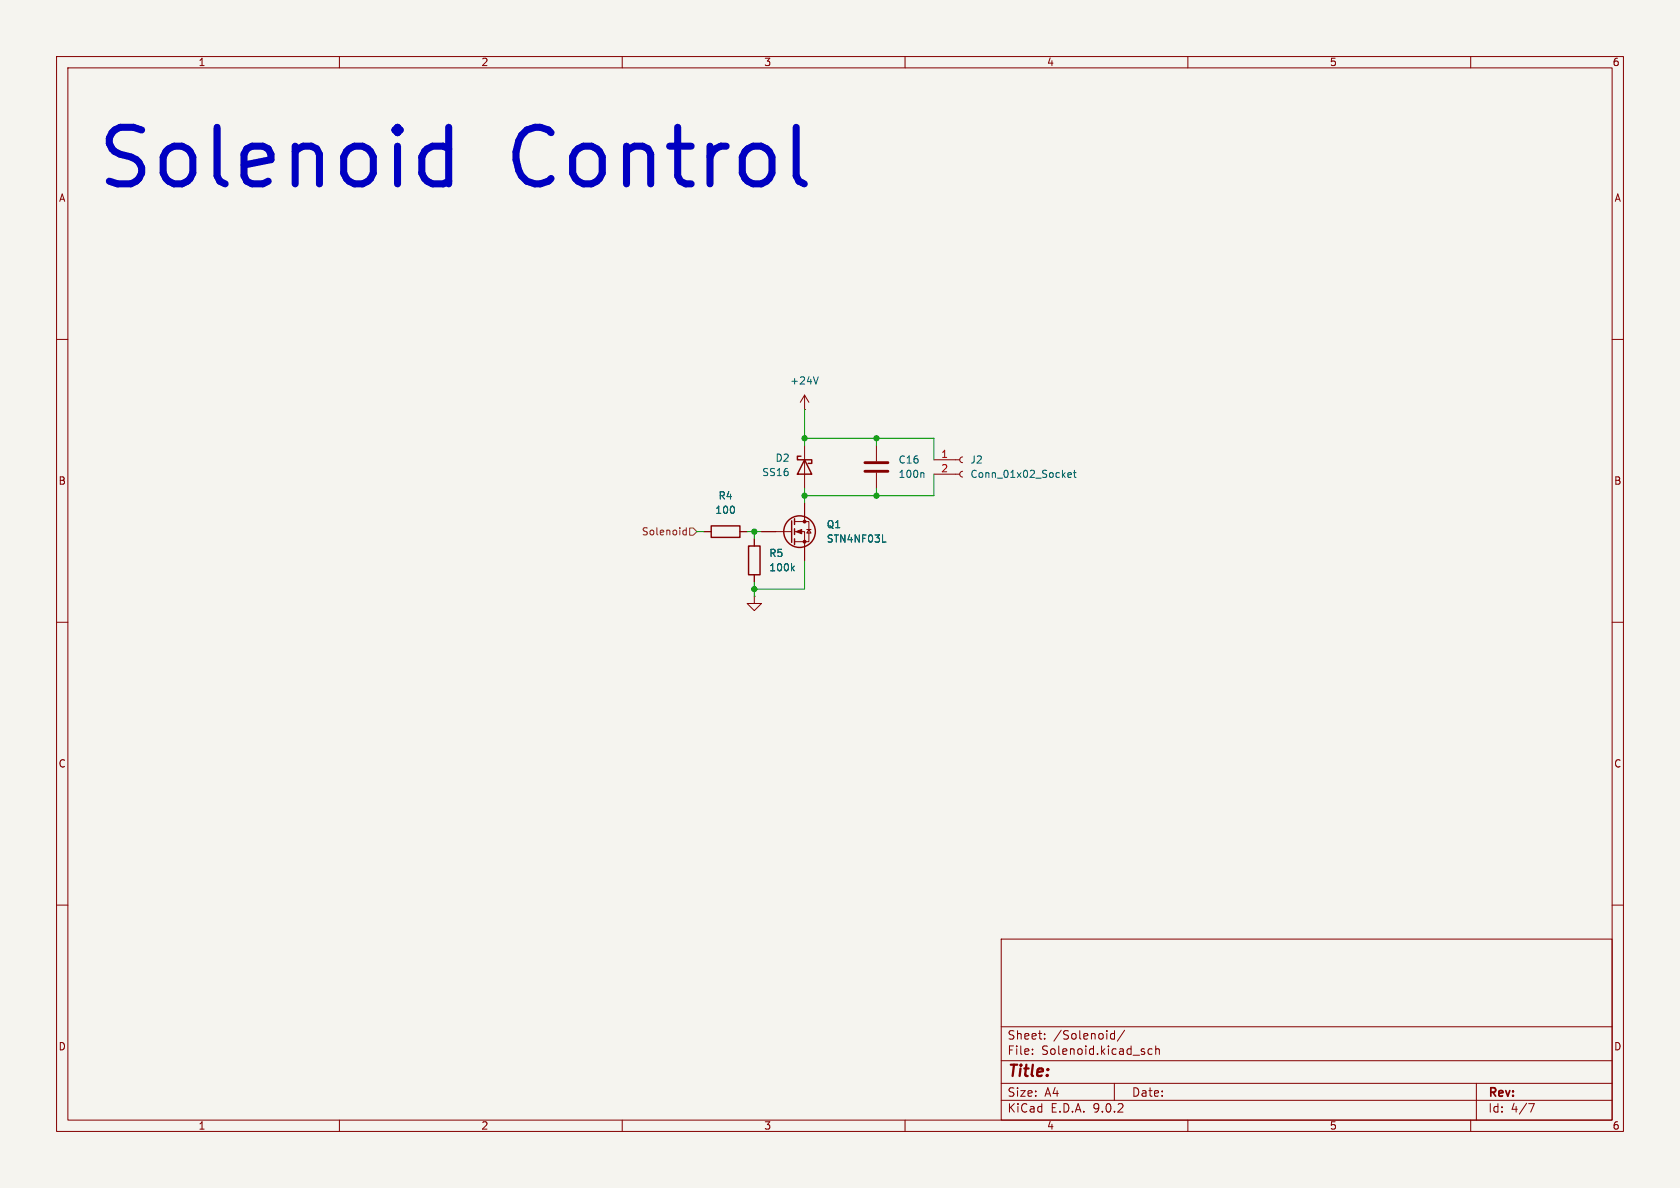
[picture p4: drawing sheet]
<svg xmlns="http://www.w3.org/2000/svg" width="297mm" height="210mm" viewBox="0 0 297 210" stroke-linecap="round" stroke-linejoin="round" font-family="sans-serif">
<path d="M0 0h297v210h-297z" fill="#f5f4ef" stroke="#f5f4ef" stroke-width=".18"/>
<g fill="none" stroke="#840000" stroke-width=".18">
<path d="M10 10h277v190h-277zM12 12h273v186h-273zM60 10v2M110 10v2M160 10v2M210 10v2M260 10v2M10 60h2M142.2 72.4h.1M142.2 69.9l-.7 1.2M142.2 69.9l.8 1.2M142.2 69.9v2.5"/>
<path d="M142.2 78.7v7.7M154.9 78.7v2.8M285 60h2M124.5 94h1.2M130.8 94h1.3M133.3 95.3v1.2M134.6 94h5.4M140.5 92.2h2.5v3.6h-2.5M140.5 94h1.7v5.1M142.2 88.9v3.3M142.6 93.6h.8M143 93.6l.4 .6h-.8z"/>
<path d="M154.9 83.6v2.8M165.1 81.3h4.6M165.1 83.8h4.6M170.2 80.8l-.4 .1-.1 .4 .1 .3 .4 .2M170.2 83.3l-.4 .2-.1 .3 .1 .4 .4 .1M10 110h2M133.3 105.4v1.3h1.3l-1.3 1.3-1.2-1.3h1.2M133.3 105.4h.1M133.3 101.6v1.3M285 110h2M10 160h2M177 166h108v32h-108z"/>
<path d="M285 160h2M60 198v2M110 198v2M160 198v2M177 194.5h108M177 191.5h108M177 187.5h108M177 181.5h108M182.5 186.3v.1M182.5 185.5v.1M184.7 183.6v.1M184.7 182.8v.1"/>
<path d="M197 191.5v3M197 182.2v1.5M197 182.8l-.4-.1-.3 .3v.4l.2 .2h.5M198.8 182.1l-1.3 2M203.7 185.5l-.5-.1-.2 .3v.4l.1 .2h.6M204.3 185.5l.2-.1 .4 .1 .1 .9M204.3 184.9v1.5M210 198v2M260 198v2M261 191.5v6.5M270.2 195.1h1l-.6 1.5"/>
</g>
<g fill="none" stroke="#840000" stroke-width=".25">
<path d="M125.7 93h5.1v2h-5.1zM132.3 96.5h2.1v5.1h-2.1zM140 92.1v3.8M140.5 91.7v1M140.5 93.5v1M140.5 95.3v1M141.6 80.6h-.6v.7h2.5v.6h-.6M142.2 81.3l1.3 2.5h-2.5z"/>
<circle cx="141.4" cy="94" r="2.79"/>
</g>
<path d="M144.7 66.6l-.5 1.3M156 95.8h.6M163.2 83.6l.1 .1v.7M188.8 84l.6-.1-.1-.3h-.3l-.2 .1 .1 .6h.4M189.8 83.6h.4M189.9 83.1v1.1l.3 .2M140.1 100.4l.3 .5M140.4 100.1l-.5 .4" fill="none" stroke="#006464" stroke-width=".18"/>
<path d="M152.9 81.8h4.1M152.9 83.3h4.1" fill="none" stroke="#840000" stroke-width=".51"/>
<g fill="#840000" stroke="#840000" stroke-width=".18">
<path d="M140.7 94l1-.4v.8z"/>
<circle cx="142.2" cy="92.2" r=".25"/>
<circle cx="142.2" cy="95.8" r=".25"/>
</g>
<path d="M120.7 94.3l.3 .3 .3-.1M121.3 93.3v1.3M121.3 93.8l-.3-.1-.3 .3M121.9 93.3h.7l.6 .7-.6 .6h-.7z" fill="none" stroke="#725600" stroke-width=".18"/>
<path d="M142.2 72.4v6.3M142.2 77.5h22.9v3.8M154.9 77.5v1.2M123.2 94h1.3M132.1 94h2.5M133.3 94v1.3M142.2 99.1v5h-8.9M142.2 86.4v2.5M154.9 86.4v1.2M165.1 83.8v3.8h-22.9M133.3 102.9v2.5" fill="none" stroke="#009600" stroke-width=".18"/>
<path d="M74.6 30.6l.4 1 .5 .4 1 .5h1.9l.9-.5M79.3 22.5v10M79.3 26.3l-.9-.5h-1.9l-1 .5-.5 .5-.4 .9M140.8 22.5v8.6l.4 .9 1 .5" fill="none" stroke="#0000c2" stroke-width="1.3"/>
<g fill="#009600" stroke="#009600" stroke-width=".18">
<circle cx="154.9" cy="77.5" r=".46"/>
<circle cx="142.2" cy="77.5" r=".46"/>
<circle cx="154.9" cy="87.6" r=".46"/>
<circle cx="133.3" cy="94" r=".46"/>
<circle cx="133.3" cy="104.1" r=".46"/>
<circle cx="142.2" cy="87.6" r=".46"/>
</g>
<g font-size="13.9" fill="#0000c2">
<text x="16.5" y="34.8">Solenoid</text>
<text x="90.2" y="34.8">Control</text>
</g>
<text font-size="2.8" fill="#840000" x="178" y="190.9">Title:</text>
<g font-size="2.1" fill="#840000">
<text x="178" y="184">Sheet:</text>
<text x="186.2" y="184">/Solenoid/</text>
<text x="178" y="186.7">File:</text>
<text x="184.1" y="186.7">Solenoid.kicad_sch</text>
<text x="178" y="196.9">KiCad</text>
<text x="178" y="194.1">Size:</text>
<text x="184.7" y="194.1">A4</text>
<text x="185.7" y="196.9">E.D.A.</text>
<text x="193.3" y="196.9">9.0.2</text>
<text x="200" y="194.1">Date:</text>
<text x="263" y="194.3">Rev:</text>
<text x="263" y="196.9">Id:</text>
<text x="267.1" y="196.9">4/7</text>
</g>
<g font-size="1.8" fill="#840000">
<text x="35" y="11.9">1</text>
<text x="85" y="11.9">2</text>
<text x="135" y="11.9">3</text>
<text x="185" y="11.9">4</text>
<text x="235" y="11.9">5</text>
<text x="285" y="11.9">6</text>
<text x="10.3" y="35.9">A</text>
<text x="285.3" y="35.9">A</text>
<text x="10.3" y="85.9">B</text>
<text x="285.3" y="85.9">B</text>
<text x="10.3" y="135.9">C</text>
<text x="285.3" y="135.9">C</text>
<text x="10.3" y="185.9">D</text>
<text x="285.3" y="185.9">D</text>
<text x="35" y="199.9">1</text>
<text x="85" y="199.9">2</text>
<text x="135" y="199.9">3</text>
<text x="185" y="199.9">4</text>
<text x="235" y="199.9">5</text>
<text x="285" y="199.9">6</text>
</g>
<g font-size="1.8" fill="#006464">
<text x="139.6" y="68.2">+24V</text>
<text x="137" y="81.8">D2</text>
<text x="158.8" y="82.1">C16</text>
<text x="171.5" y="82.1">J2</text>
<text x="126.9" y="88.5">R4</text>
<text x="134.6" y="84.4">SS16</text>
<text x="158.8" y="84.7">100n</text>
<text x="171.5" y="84.7">Conn_01x02_Socket</text>
<text x="126.4" y="91">100</text>
<text x="146.1" y="93.6">Q1</text>
<text x="135.9" y="98.7">R5</text>
<text x="135.9" y="101.2">100k</text>
<text x="146.1" y="96.1">STN4NF03L</text>
</g>
<g font-size="1.8" fill="#a90000">
<text x="166.3" y="81">1</text>
<text x="166.3" y="83.6">2</text>
</g>
<text font-size="1.8" fill="#725600" x="113.4" y="94.8">Solenoid</text>
</svg>
